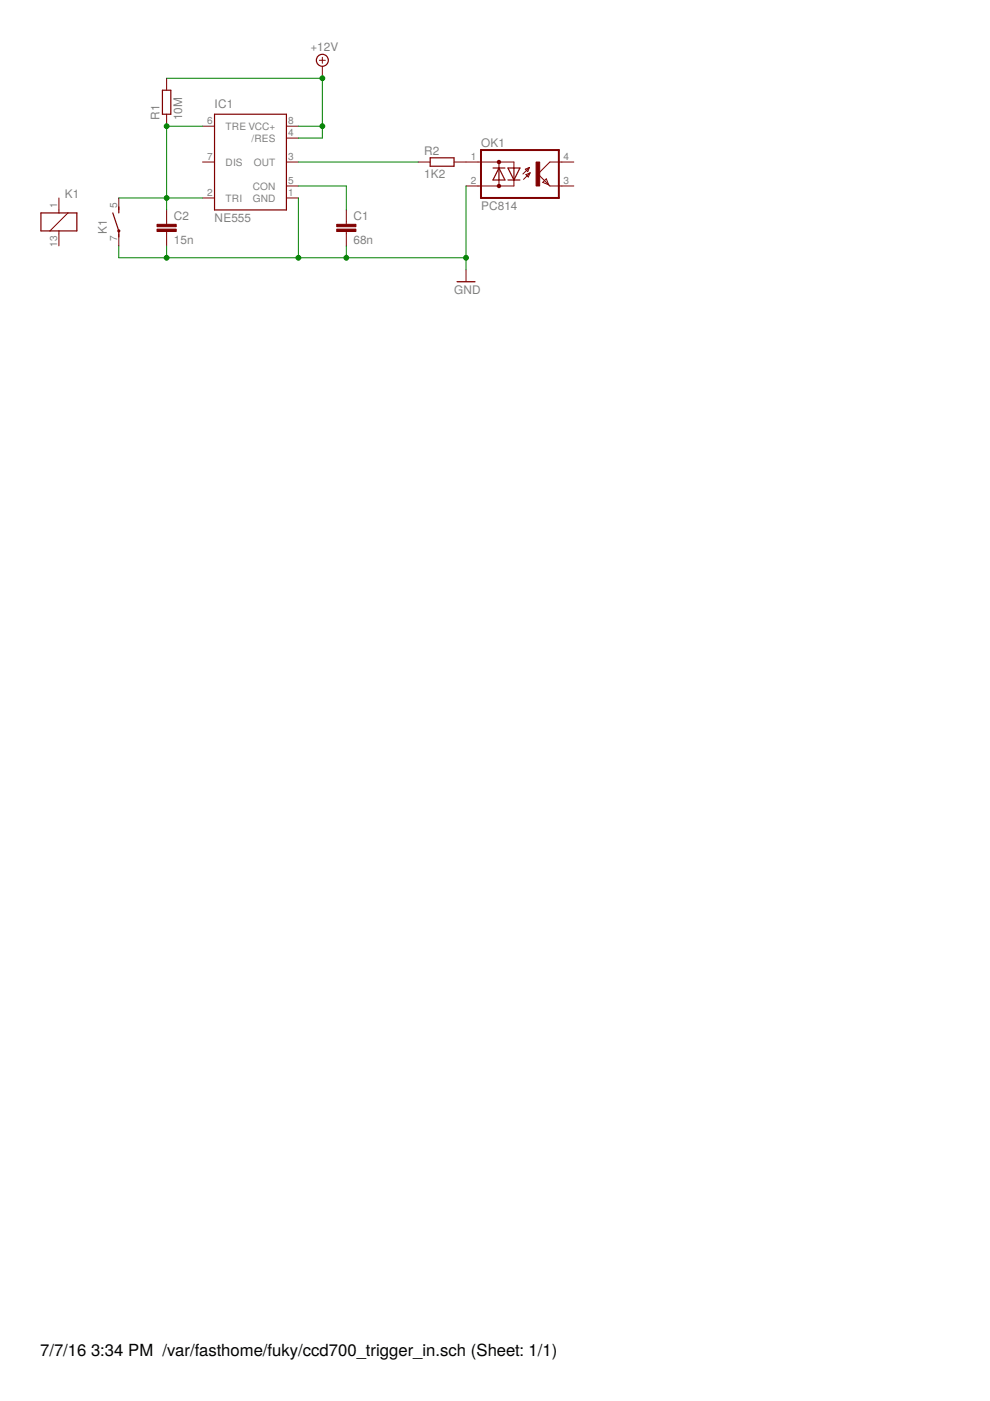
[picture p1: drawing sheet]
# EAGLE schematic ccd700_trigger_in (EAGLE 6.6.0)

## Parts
C1  68n  C5/3  [C5B3]
C2  15n  C5/3  [C5B3]
IC1  NE555  [DIL-08]
K1  G6D-1A-ASI5VDC  [G6D]
OK1  PC814  [DIL04]
R1  10M  R-EU_0204/7  [0204/7]
R2  1K2  R-EU_0204/7  [0204/7]

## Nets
+12V: IC1.4(/RES) IC1.8(VCC+) R1.2
GND: C1.2 C2.2 IC1.1(GND) K1.7(2:P) OK1.2(AC2)
N$1: C1.1 IC1.5(CON)
N$2: IC1.3(OUT) R2.1
N$3: C2.1 IC1.2(TRI) IC1.6(TRE) K1.5(2:S) R1.1
N$4: OK1.1(AC1) R2.2
Unconnected: IC1.7(DIS) K1.1 K1.13 OK1.3(E) OK1.4(C)
